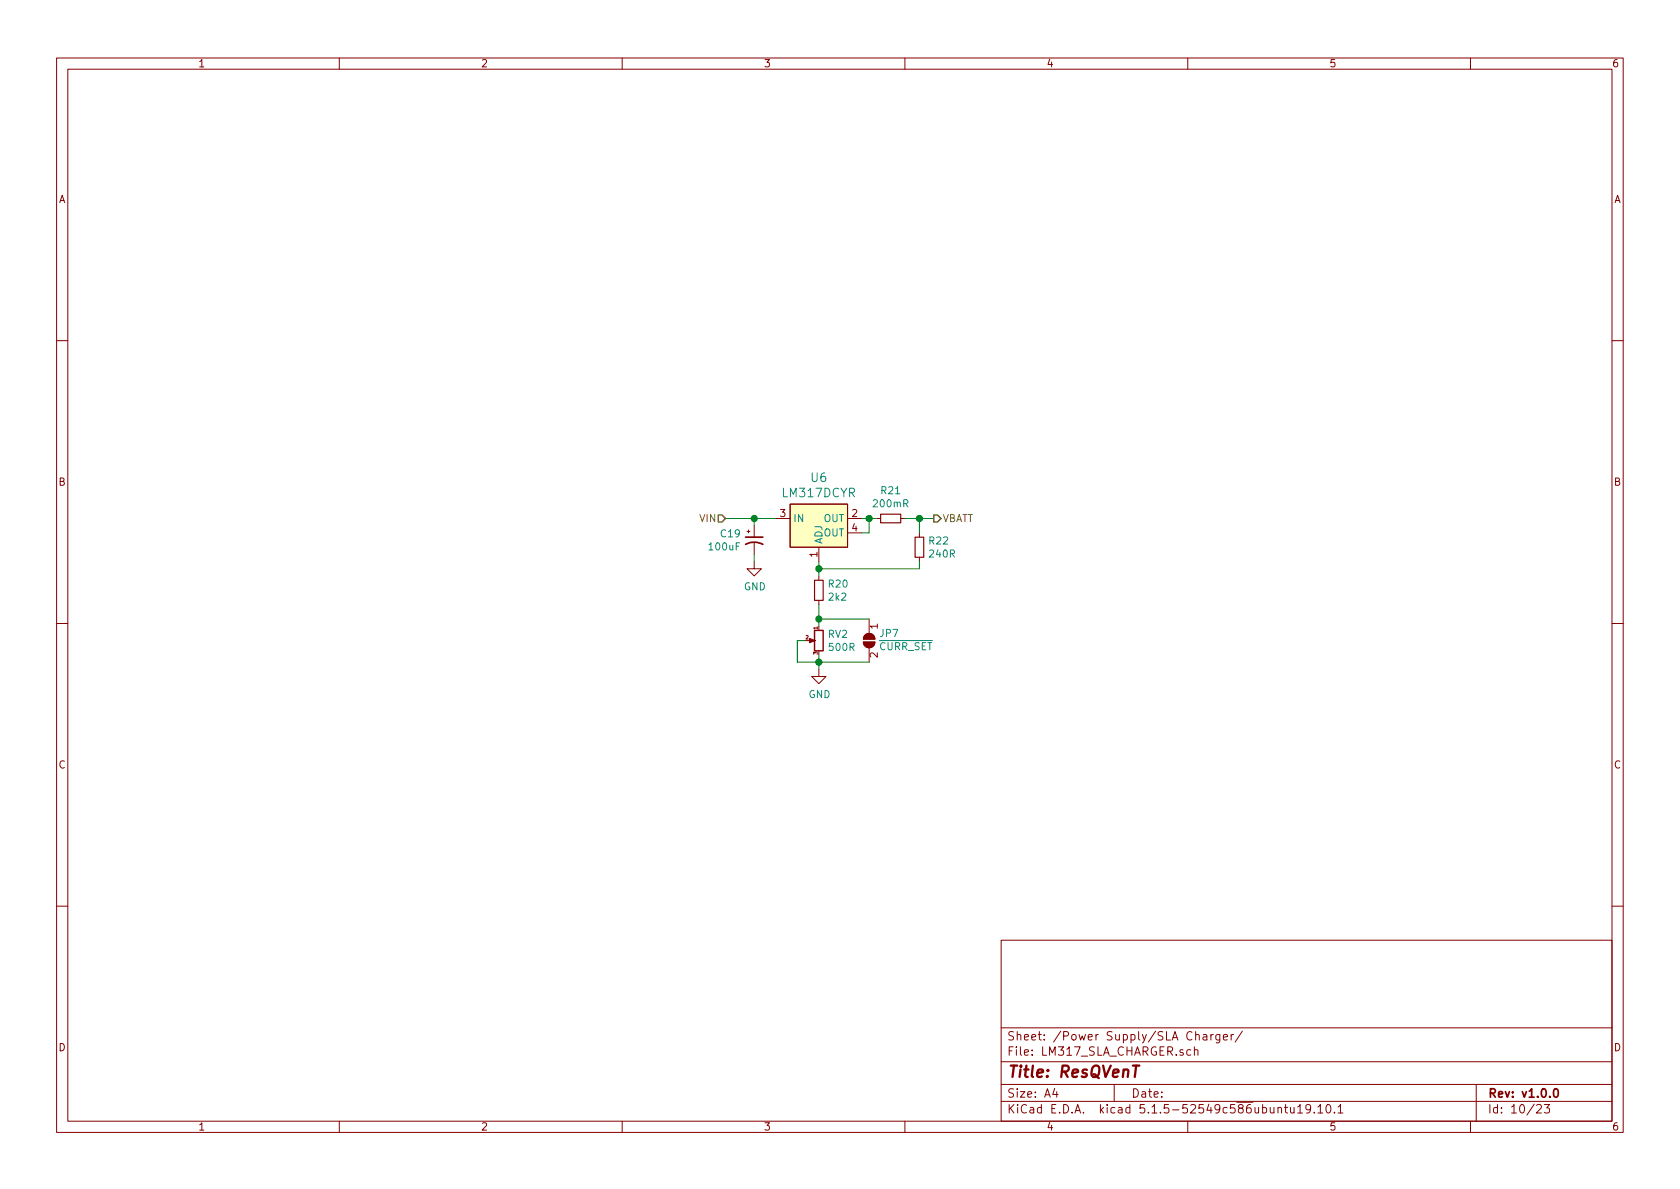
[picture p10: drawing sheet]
<svg xmlns="http://www.w3.org/2000/svg" width="297mm" height="210mm" viewBox="0 0 297 210" stroke-linecap="round" stroke-linejoin="round" font-family="sans-serif">
<g fill="none" stroke="#840000" stroke-width=".18">
<path d="M10 10.3h277v189.9h-277zM12 12.2h273v186.1h-273zM60 10.3v1.9M110 10.3v1.9M160 10.3v1.9M210 10.3v1.9M260 10.3v1.9M10 60.2h2M285 60.2h2M132.1 94h.5M132.3 93.7v.5M133.3 99.3v1.3h1.3l-1.3 1.2-1.2-1.2h1.2"/>
<path d="M133.3 93v2M133.3 96v2M137.2 91.7h2.5M139.7 89.1h10.2v7.7h-10.2zM144.8 96.8v2.5M149.9 91.7h2.5M149.9 94.2h2.5M154.9 91.7h.8M159.3 91.7h.7M162.6 94.2v.8M162.6 98.5v.8M10 110.3h2"/>
<path d="M144.8 118.4v1.2h1.2l-1.2 1.3-1.3-1.3h1.3M144.8 101.8v.8M144.8 106.2v.7M152.7 113.5h2a1.02 1.02 0 0 1-1 1 1.02 1.02 0 0 1-1-1zM152.9 112.4a1.02 1.02 0 0 1 1.1-.3 1.02 1.02 0 0 1 .7 .9h-2zM153.7 109.5v2.5M153.7 114.5v2.6M285 110.3h2M10 160.2h2M177 166.3h108v32h-108zM285 160.2h2M60 198.3v1.9"/>
<path d="M110 198.3v1.9M160 198.3v1.9M177 194.8h108M177 191.8h108M177 187.8h108M177 181.8h108M186.5 192.5l-.4 1h1M186.8 193v1M197 191.8v3M210 198.3v1.9M210.5 185.7l-.4-.1-.3 .3 .2 .6h.5M211.2 185.7l.2-.1 .4 .1v.9"/>
<path d="M211.2 185.1v1.5M212.8 183h.5l.1 .9M213.4 183.3l-.5 .1-.2 .2 .2 .3 .5-.1M214.1 182.9v1M214.5 182.9l-.4 .3M215.7 182.9v1.2l-.3 .3-.4-.1M215.7 183l-.5-.1-.2 .3v.6l.2 .1 .5-.1M216.3 183.4l.7-.1v-.3l-.5-.1-.2 .2 .1 .7h.6M217.7 182.9v1M218.1 182.9l-.3 .1-.1 .2M219.7 182.3l-1.3 2M226 196l.2-.2 .3 .1 .1 .9"/>
<path d="M227.1 195.8h.6M227.3 195.3v1.3l.4 .2M228.2 195.8v.9l.4 .1 .2-.1M228.8 195.8v1M229.4 195.8l.5-.5v1.5M229.4 196.8h.9M231.7 196l-.1 .2a.48 .48 0 0 1-.7-.1v-.6a.48 .48 0 0 1 .7-.1v.1a1.19 1.19 0 0 1-.2 1.2l-.4 .1M232.4 196.7v.1M233 195.8l.5-.5v1.5M233 196.8h.9M234.6 195.4l.2-.1a.8 .8 0 0 1 .5 .8 .8 .8 0 0 1-.5 .7 1 1 0 0 1-.2-1.4zM235.9 196.7v.1"/>
<path d="M236.6 195.8l.4-.5v1.5M236.6 196.8h.8M260 198.3v1.9M261 191.8v6.5M271.7 195.5l.2-.2h.4l.2 .5-.9 1h.9M273 195.3h1l-.5 .6 .4 .1v.7l-.2 .1-.7-.1"/>
</g>
<path d="M131.8 96.3a3.2 3.2 0 0 1 3.1 0M131.8 95h3.1M274.9 192.6l.3-.1a.94 .94 0 0 1 0 1.5h-.2a1 1 0 0 1-.1-1.4z" fill="none" stroke="#840000" stroke-width=".3"/>
<path d="M200.3 188.4h1.1" fill="none" stroke="#840000" stroke-width=".41"/>
<path d="M139.7 89.1h10.2v7.7h-10.2z" fill="#ffffc2" stroke="#ffffc2" stroke-width=".18"/>
<g fill="#840000" stroke="#840000" stroke-width=".18">
<path d="M152.9 112.4a1.02 1.02 0 0 1 1.1-.3 1.02 1.02 0 0 1 .7 .9h-2z"/>
<path d="M152.7 113.5h2a1.02 1.02 0 0 1-1 1 1.02 1.02 0 0 1-1-1z"/>
<path d="M143.1 112.9l1 .4h-.2h.2l-1 .4z"/>
</g>
<path d="M155.7 90.9h3.6v1.6h-3.6zM161.8 95h1.5v3.5h-1.5zM144 102.6h1.5v3.6h-1.5z" fill="none" stroke="#840000" stroke-width=".2"/>
<path d="M144 111.5h1.5v3.6h-1.5z" fill="none" stroke="#840000" stroke-width=".25"/>
<g fill="none" stroke="#008400" stroke-width=".18">
<path d="M128.3 91.7h8.9M133.3 91.7v1.3M133.3 98v1.3M144.8 99.3v2.5M152.4 91.7h2.5M153.7 91.7v2.5h-1.3M160 91.7h5.1M162.6 91.7v2.5M162.6 99.3v1.3h-17.8M142.2 113.3h-1.2v3.8h12.7M144.8 106.9v3.8M144.8 115.8v2.6"/>
<path d="M144.8 109.5h8.9"/>
</g>
<path d="M127 91.1h.6l.7 .6-.7 .6h-.6zM165.1 91.1h.6l.7 .6-.7 .6h-.6z" fill="none" stroke="#848400" stroke-width=".25"/>
<g fill="#008400" stroke="#008400" stroke-width=".25">
<circle cx="144.8" cy="117.1" r=".51"/>
<circle cx="153.7" cy="91.7" r=".51"/>
<circle cx="133.4" cy="91.7" r=".51"/>
<circle cx="162.6" cy="91.7" r=".51"/>
<circle cx="144.8" cy="109.5" r=".51"/>
<circle cx="144.8" cy="100.6" r=".51"/>
</g>
<text font-size="2.8" fill="#840000" x="178" y="190.5">Title: ResQVenT</text>
<g font-size="2.1" fill="#008484">
<text x="138.5" y="87.9">LM317DCYR</text>
<text x="143.4" y="85.2">U6</text>
</g>
<g font-size="2.1" fill="#840000">
<text x="178" y="184">Sheet: /Power Supply/SLA Charger/</text>
<text x="178" y="186.7">File: LM317_SLA_CHARGER.sch</text>
<text x="178" y="196.9">KiCad E.D.A. kicad 5.1.5-52549c586ubuntu19.10.1</text>
<text x="178" y="194.1">Size: A4</text>
<text x="200" y="194.1">Date:</text>
<text x="263" y="194.1">Rev: v1.0.0</text>
<text x="263" y="196.9">Id: 10/23</text>
</g>
<g font-size="1.8" fill="#840000">
<text x="35" y="11.9">1</text>
<text x="85" y="11.9">2</text>
<text x="135" y="11.9">3</text>
<text x="185" y="11.9">4</text>
<text x="235" y="11.9">5</text>
<text x="285" y="11.9">6</text>
<text x="10.4" y="35.9">A</text>
<text x="285.4" y="35.9">A</text>
<text x="10.4" y="85.9">B</text>
<text x="285.4" y="85.9">B</text>
<text x="137.9" y="91.4">3</text>
<text x="150.6" y="91.4">2</text>
<text x="150.6" y="94">4</text>
<text x="144.5" y="98.5" transform="rotate(-90 144.5 98.5)">1</text>
<text x="155.2" y="111.2" transform="rotate(-90 155.2 111.2)">1</text>
<text x="155.2" y="116.3" transform="rotate(-90 155.2 116.3)">2</text>
<text x="10.4" y="135.9">C</text>
<text x="285.4" y="135.9">C</text>
<text x="10.4" y="185.9">D</text>
<text x="285.4" y="185.9">D</text>
<text x="35" y="199.9">1</text>
<text x="85" y="199.9">2</text>
<text x="135" y="199.9">3</text>
<text x="185" y="199.9">4</text>
<text x="235" y="199.9">5</text>
<text x="285" y="199.9">6</text>
</g>
<g font-size="1.8" fill="#008484">
<text x="154.6" y="89.7">200mR</text>
<text x="155.9" y="87.4">R21</text>
<text x="127.5" y="95">C19</text>
<text x="140.2" y="92.3">IN</text>
<text x="145.6" y="92.3">OUT</text>
<text x="145.6" y="94.9">OUT</text>
<text x="125.5" y="97.3">100uF</text>
<text x="145.4" y="96.3" transform="rotate(-90 145.4 96.3)">ADJ</text>
<text x="164.3" y="96.3">R22</text>
<text x="164.5" y="98.6">240R</text>
<text x="131.5" y="104.4">GND</text>
<text x="146.6" y="103.9">R20</text>
<text x="146.6" y="106.2">2k2</text>
<text x="146.5" y="112.8">RV2</text>
<text x="155.6" y="112.6">JP7</text>
<text x="146.7" y="115.1">500R</text>
<text x="155.4" y="115">CURR_SET</text>
<text x="143" y="123.4">GND</text>
</g>
<g font-size="1.8" fill="#848400">
<text x="123.8" y="92.3">VIN</text>
<text x="166.6" y="92.3">VBATT</text>
</g>
<g font-size=".9" fill="#840000">
<text x="142.5" y="113">2</text>
<text x="144.6" y="111.3" transform="rotate(-90 144.6 111.3)">1</text>
<text x="144.6" y="115.7" transform="rotate(-90 144.6 115.7)">3</text>
</g>
</svg>
